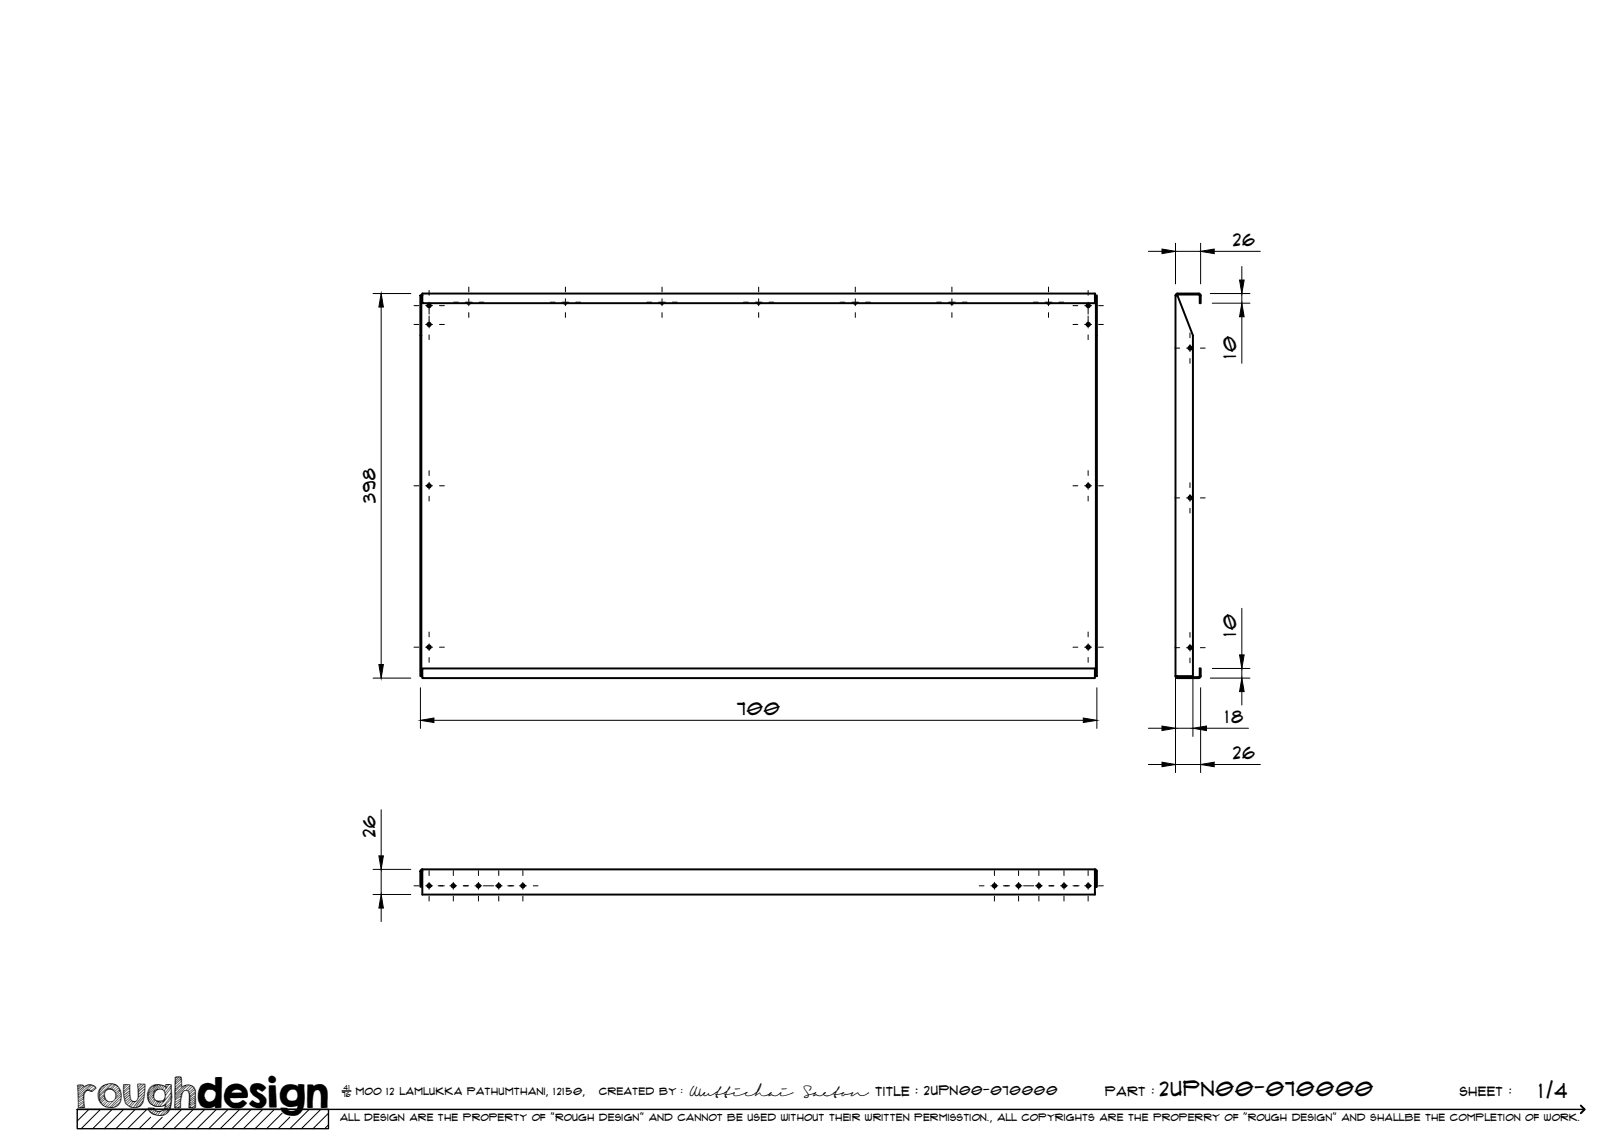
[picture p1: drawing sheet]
<svg xmlns="http://www.w3.org/2000/svg" width="420mm" height="297mm" viewBox="0 0 420 297" stroke-linecap="round" stroke-linejoin="round" font-family="sans-serif">
<!-- layer: Visible -->
<g fill="none" stroke="#000" stroke-width=".51">
<path d="M108.8 76.5h.2v10.3h-.2zM109 76.5h.3M109.3 76.5v2h174v-2M109.3 76.5v-.5h174v.5M121.6 78.4l-.3 .2-.4-.2M146.6 78.4l-.3 .2-.4-.2M171.6 78.4l-.3 .2-.4-.2M196.6 78.4l-.3 .2-.4-.2M221.6 78.4l-.3 .2-.4-.2M246.6 78.4l-.3 .2-.4-.2M271.6 78.4l-.3 .2-.4-.2M283.3 76.5h.2"/>
<path d="M304.1 76.5h.5l4 10.3v88.1h-4.5M304.1 76.5v98.4M304.1 76.5l.5-.5h5.8l.2 .5v2h-.2v-2l-.3-.3h-5.5l-.2 .3M108.8 86.8v88.1h.2M109 86.8v88.1M283.5 86.8v-10.3h.3v10.3h-.3v88.1M283.8 86.8v88.1h-.3M109 174.9h.3v.6h174v-2.5h-174v1.9M283.3 174.9h.2M304.1 174.9l.3 .5h.2M304.4 174.9l.2 .3M304.6 175.2h5.5"/>
<path d="M304.6 175.5h5.5M310.1 175.2l.3-.3v-1.9h.2v1.9l-.2 .5h-.3M108.8 225.5h.2v4h-.2zM109.3 224.9v6.6h174v-6.6M109.3 224.9h174M109.3 224.9l-.5 .3v.2M109.3 225.2l-.3 .2M283.3 225.2l.2 .2M283.3 224.9l.2 .1 .3 .4M283.5 225.5h.3v4h-.3z"/>
<circle cx="111" cy="79.1" r=".43"/>
<circle cx="281.5" cy="79.1" r=".43"/>
<circle cx="111" cy="83.9" r=".43"/>
<circle cx="281.5" cy="83.9" r=".43"/>
<circle cx="307.9" cy="90.1" r=".43"/>
<circle cx="111" cy="125.7" r=".43"/>
<circle cx="281.5" cy="125.7" r=".43"/>
<circle cx="307.9" cy="128.8" r=".43"/>
<circle cx="111" cy="167.4" r=".43"/>
<circle cx="281.5" cy="167.4" r=".43"/>
<circle cx="307.9" cy="167.6" r=".43"/>
<circle cx="111" cy="229.2" r=".43"/>
<circle cx="117.3" cy="229.2" r=".43"/>
<circle cx="123.8" cy="229.2" r=".43"/>
<circle cx="129" cy="229.2" r=".43"/>
<circle cx="135.3" cy="229.2" r=".43"/>
<circle cx="257.3" cy="229.2" r=".43"/>
<circle cx="263.5" cy="229.2" r=".43"/>
<circle cx="268.8" cy="229.2" r=".43"/>
<circle cx="275.3" cy="229.2" r=".43"/>
<circle cx="281.5" cy="229.2" r=".43"/>
</g>
<!-- layer: TitleBlock -->
<path d="M20 287h65v5h-65zM20 287h390M88.5 282.3h2.3" fill="none" stroke="#000" stroke-width=".36"/>
<path d="M409 286.1l1 .9-1 1" fill="none" stroke="#000" stroke-width=".51"/>
<g fill="none" stroke="#000" stroke-width=".26">
<path d="M23 287l-3 3.1M26 287l-5 5M29 287l-5 5M32 287l-5 5M35 287l-5 5M38 287l-5 5M39 289.1l-3 2.9M42 289.1l-3 2.9M47 287l-5 5M50 287l-5 5M53 287l-5 5M56 287l-5 5"/>
<path d="M59 287l-5 5M62 287l-5 5M65 287l-5 5M68 287l-5 5M71 287l-5 5M73 288l-4 4M75 289.1l-3 2.9M80 287l-5 5M83 287l-5 5M85 288l-4 4M85 291l-1 1"/>
</g>
<!-- layer: Smart Centers -->
<g fill="none" stroke="#000" stroke-width=".26">
<path d="M107.1 79.1h1.3M110.1 79.1h1.8M111 75.1v1.3M111 78.2v3.1M113.7 79.1h1.3M117.3 78.2h1.3M120.4 78.2h1.8M121.3 74.3v1.2M121.3 77.3v1.8M124 78.2h1.2M142.3 78.2h1.3M145.4 78.2h1.8"/>
<path d="M146.3 74.3v1.2M146.3 77.3v1.8M148.9 78.2h1.3M167.3 78.2h1.3M170.4 78.2h1.8M171.3 74.3v1.2M171.3 77.3v1.8M173.9 78.2h1.3M192.3 78.2h1.3M195.4 78.2h1.8M196.3 74.3v1.2M196.3 77.3v1.8"/>
<path d="M198.9 78.2h1.3M217.3 78.2h1.3M220.4 78.2h1.8M221.3 74.3v1.2M221.3 77.3v1.8M223.9 78.2h1.3M242.3 78.2h1.3M245.4 78.2h1.8M246.3 74.3v1.2M246.3 77.3v1.8M248.9 78.2h1.3M267.4 78.2h1.2"/>
<path d="M270.4 78.2h1.8M271.3 74.3v1.2M271.3 77.3v1.8M274 78.2h1.2M277.6 79.1h1.2M280.6 79.1h1.8M281.5 75.1v1.3M281.5 78.2v3.1M284.2 79.1h1.3M107.1 84h1.3M110.1 84h1.8M111 81.8v3"/>
<path d="M111 86.6v1.3M113.7 84h1.3M121.3 80.9v1.2M146.3 80.9v1.2M171.3 80.9v1.2M196.3 80.9v1.2M221.3 80.9v1.2M246.3 80.9v1.2M271.3 80.9v1.2M277.6 84h1.2M280.6 84h1.8M281.5 81.8v3"/>
<path d="M281.5 86.6v1.3M284.2 84h1.3M304 90.1h1.2M307 90.1h1.8M307.9 86.2v1.2M307.9 89.2v1.8M307.9 92.8v1.2M310.6 90.1h1.2M107.1 125.7h1.3M110.1 125.7h1.8M111 121.8v1.2M111 124.8v1.8"/>
<path d="M111 128.4v1.2M113.7 125.7h1.3M277.6 125.7h1.2M280.6 125.7h1.8M281.5 121.8v1.2M281.5 124.8v1.8M281.5 128.4v1.2M284.2 125.7h1.3M304 128.8h1.2M307 128.8h1.8M307.9 124.9v1.3M307.9 127.9v1.8"/>
<path d="M307.9 131.5v1.2M310.6 128.8h1.2M107.1 167.5h1.3M110.1 167.5h1.8M111 163.5v1.3M111 166.6v1.7M111 170.1v1.3M113.7 167.5h1.3M277.6 167.5h1.2M280.6 167.5h1.8M281.5 163.5v1.3M281.5 166.6v1.7"/>
<path d="M281.5 170.1v1.3M284.2 167.5h1.3M304 167.6h1.2M307 167.6h1.8M307.9 163.6v1.3M307.9 166.7v1.8M307.9 170.3v1.2M310.6 167.6h1.2M107.1 229.2h1.3M110.1 229.2h1.8M111 225.3v1.2M111 228.3v1.8"/>
<path d="M111 231.9v1.2M113.3 229.2h1.7M116.4 229.2h1.8M117.3 225.3v1.2M117.3 228.3v1.8M117.3 231.9v1.2M119.8 229.2h1.4M122.9 229.2h1.8M123.8 225.3v1.2M123.8 228.3v1.8M123.8 231.9v1.2M125.1 229.2h1.2"/>
<path d="M126.4 229.2h1.3M128.1 229.2h1.8M129 225.3v1.2M129 228.3v1.8M129 231.9v1.2M131.4 229.2h1.5M134.4 229.2h1.8M135.3 225.3v1.2M135.3 228.3v1.8M135.3 231.9v1.2M138 229.2h1.2M253.3 229.2h1.3"/>
<path d="M256.4 229.2h1.8M257.3 225.3v1.2M257.3 228.3v1.8M257.3 231.9v1.2M259.6 229.2h1.6M262.6 229.2h1.8M263.5 225.3v1.2M263.5 228.3v1.8M263.5 231.9v1.2M264.8 229.2h1.3M266.2 229.2h1.2M267.9 229.2h1.8"/>
<path d="M268.8 225.3v1.2M268.8 228.3v1.8M268.8 231.9v1.2M271.4 229.2h1.3M274.4 229.2h1.8M275.3 225.3v1.2M275.3 228.3v1.8M275.3 231.9v1.2M277.6 229.2h1.6M280.6 229.2h1.8M281.5 225.3v1.2M281.5 228.3v1.8"/>
<path d="M281.5 231.9v1.2M284.2 229.2h1.3"/>
</g>
<!-- layer: FD_Dimensions -->
<g fill="none" stroke="#000" stroke-width=".26">
<path d="M96.5 76h9.8M98.6 79.4v92.5M297.1 65h3.5M304.1 62.9v10.6M304.1 65h6.5M310.6 62.9v10.6M313.1 76h10.3M313.6 78.5h9.8M314.1 65h12M321.3 68.9v3.6M321.3 76v2.5M321.3 82v12"/>
<path d="M304.1 150.3v49.6M308.6 150.3v40.2M321.3 157.4v12M96.5 175.5h9.8M108.8 178v10.5M283.8 178v10.5M310.6 178v21.9M313.1 175.5h10.3M313.6 173h9.8M321.3 173v2.5M321.3 179v3.4M112.3 186.4h168"/>
<path d="M297.1 197.8h3.5M297.1 188.4h3.5M304.1 197.8h6.5M304.1 188.4h4.5M312.1 188.4h10.9M314.1 197.8h12M98.6 209.5v12M96.5 231.4h9.8M96.5 224.9h9.8M98.6 224.9v6.5M98.6 235v3.4"/>
</g>
<g fill="#000" stroke="#000" stroke-width=".26">
<path d="M98.6 76l.6 3.4h-1.2zM300.6 64.4l3.5 .6-3.5 .6zM310.6 65l3.5-.6v1.2zM320.7 72.5h1.2l-.6 3.5zM321.3 78.5l.6 3.5h-1.2zM98 171.9h1.2l-.6 3.6zM321.3 175.5l.6 3.5h-1.2zM320.7 169.4h1.2l-.6 3.6zM108.8 186.4l3.5-.6v1.2zM280.3 185.8l3.5 .6-3.5 .6zM300.6 197.2l3.5 .6-3.5 .6zM300.6 187.9l3.5 .5-3.5 .6z"/>
<path d="M308.6 188.4l3.5-.5v1.1zM310.6 197.8l3.5-.6v1.2zM98.6 231.4l.6 3.6h-1.2zM98 221.5h1.2l-.6 3.4z"/>
</g>
<text font-size="9.7" x="19.9" y="286.8">roughdesign</text>
<g font-size="5.3">
<text x="300.1" y="283.6">2UPN00-070000</text>
<text x="398.3" y="284">1/4</text>
</g>
<g font-size="4.6">
<text x="319" y="63.5">26</text>
<text x="319.8" y="92.6" transform="rotate(-90 319.8 92.6)">10</text>
<text x="97.1" y="130.2" transform="rotate(-90 97.1 130.2)">398</text>
<text x="319.8" y="164.6" transform="rotate(-90 319.8 164.6)">10</text>
<text x="190.7" y="184.9">700</text>
<text x="317" y="187">18</text>
<text x="319" y="196.3">26</text>
<text x="97.1" y="216.6" transform="rotate(-90 97.1 216.6)">26</text>
</g>
<g font-size="3.4">
<text x="178.3" y="283.5">Wuttichai</text>
<text x="208.1" y="283.5">Saeton title : 2UPN00-070000</text>
</g>
<g font-size="3.3">
<text x="286" y="283.5">Part :</text>
<text x="377.7" y="283.5">sheet :</text>
</g>
<g font-size="2.7">
<text x="92.1" y="283.3">moo 12 Lamlukka pathumthani, 12150,</text>
<text x="155" y="283.3">created by :</text>
</g>
<text font-size="2.6" x="88" y="290.1">all design are the property of &quot;rough design&quot; and cannot be used without their written permisstion., all copyrights are the properry of &quot;rough design&quot; and shallbe the completion of work.</text>
<g font-size="1.9">
<text x="88.5" y="283.9">76</text>
<text x="88.9" y="282.1">41</text>
</g>
</svg>
